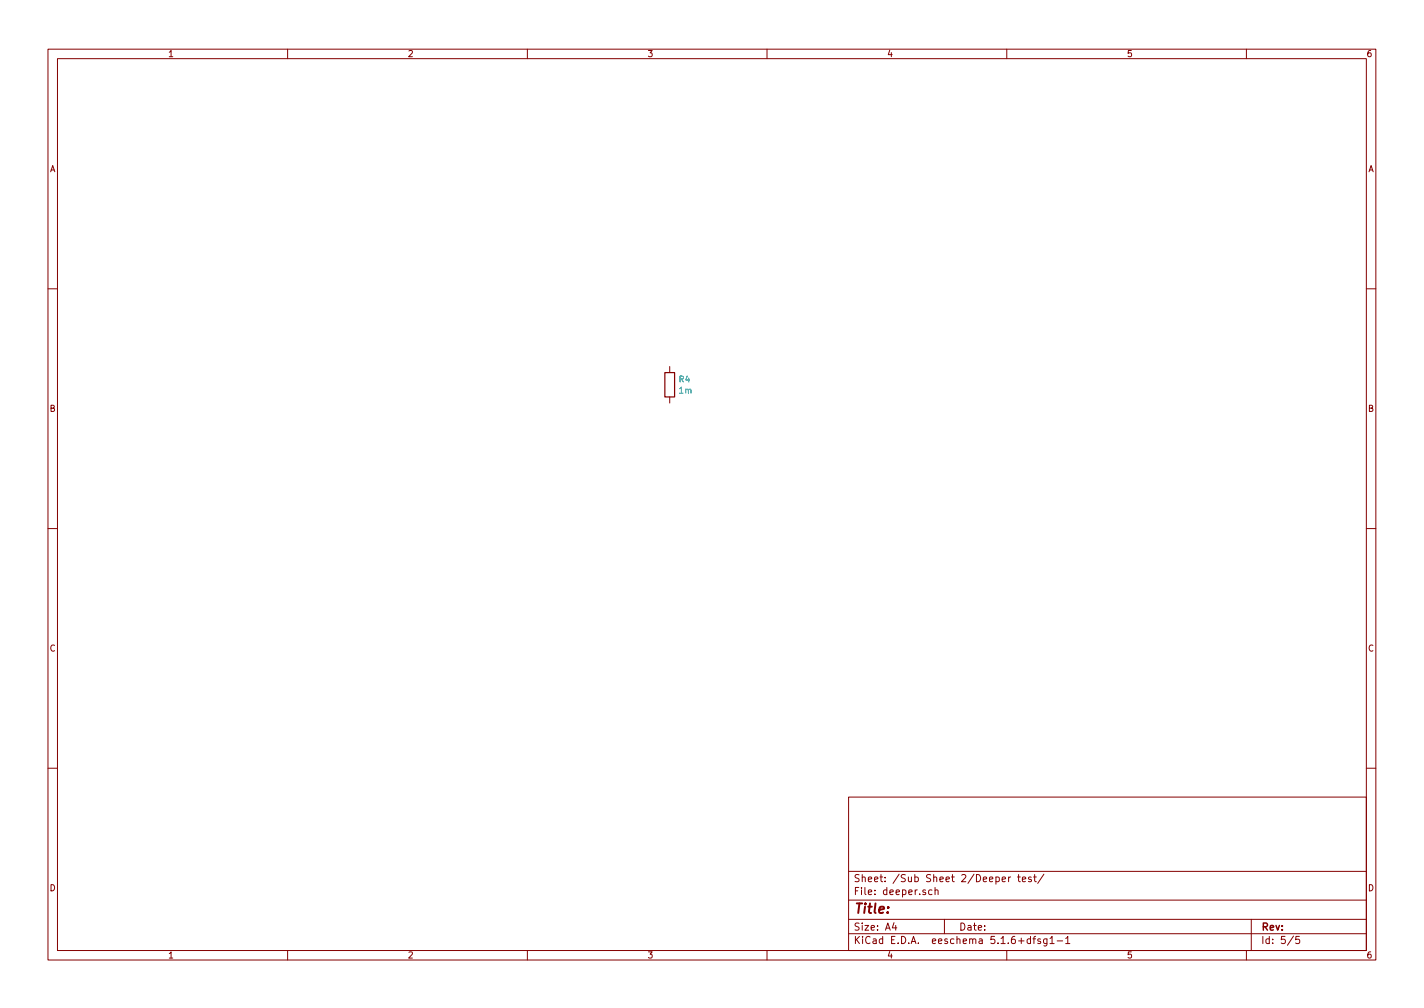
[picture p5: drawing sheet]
<svg xmlns="http://www.w3.org/2000/svg" width="297mm" height="210mm" viewBox="0 0 297 210" stroke-linecap="round" stroke-linejoin="round" font-family="sans-serif">
<g fill="none" stroke="#840000" stroke-width=".21">
<path d="M10 10.3h277v189.9h-277zM12 12.2h273v186.1h-273zM60 10.3v1.9M110 10.3v1.9M160 10.3v1.9M210 10.3v1.9M260 10.3v1.9M10 60.2h2M139.7 76.4v1.3M285 60.2h2M139.7 82.8v1.3M10 110.3h2"/>
<path d="M285 110.3h2M10 160.2h2M177 166.3h108v32h-108zM285 160.2h2M60 198.3v1.9M110 198.3v1.9M160 198.3v1.9M177 194.8h108M177 191.8h108M177 187.8h108M177 181.8h108M186.5 192.5l-.4 1h1"/>
<path d="M186.8 193v1M194.4 185.7l-.4-.1-.3 .3 .1 .6h.6M195 185.7l.3-.1 .3 .1 .1 .9M195 185.1v1.5M197 191.8v3M209 183.4l.8-.1-.1-.3-.5-.1-.2 .2 .1 .7h.6M210 198.3v1.9M210.4 182.9v1M210.8 182.9l-.4 .3M212.2 182.9h.6M212.5 182.4v1.3l.3 .2M213.3 183.4l.7-.1-.1-.3-.4-.1-.2 .2v.7h.6"/>
<path d="M215 195.9l-.5-.1-.3 .3 .1 .6 .2 .1 .5-.1M215 195.3v1.5M215.1 183l-.3-.1-.3 .2 .1 .3 .5 .1v.3h-.6M215.5 195.8h.5M215.6 182.9h.6M215.8 182.4v1.3l.4 .2M216 195.3l-.3 .2v1.3M217 195.9l-.3-.1-.2 .2v.3l.5 .1v.3h-.5M217.8 182.3l-1.3 2M218.4 195.8v1.2l-.3 .3h-.3M218.4 195.9l-.4-.1-.3 .3 .1 .6h.6M219 195.8l.5-.5v1.5"/>
<path d="M219 196.8h.9M220.5 196.3h1.2M222.3 195.8l.4-.5v1.5M222.3 196.8h.9M260 198.3v1.9M261 191.8v6.5M269.8 195.2l-1.2 2M271 195.3h-.7v.7h.7l.1 .2-.1 .5-.2 .1-.5-.1"/>
</g>
<path d="M138.7 77.7h2v5.1h-2z" fill="none" stroke="#840000" stroke-width=".25"/>
<text font-size="2.8" fill="#840000" x="178" y="190.5">Title:</text>
<g font-size="2.1" fill="#840000">
<text x="178" y="184">Sheet: /Sub Sheet 2/Deeper test/</text>
<text x="178" y="186.7">File: deeper.sch</text>
<text x="178" y="196.9">KiCad E.D.A. eeschema 5.1.6+dfsg1-1</text>
<text x="178" y="194.1">Size: A4</text>
<text x="200" y="194.1">Date:</text>
<text x="263" y="194.1">Rev:</text>
<text x="263" y="196.9">Id: 5/5</text>
</g>
<g font-size="1.8" fill="#840000">
<text x="35" y="11.9">1</text>
<text x="85" y="11.9">2</text>
<text x="135" y="11.9">3</text>
<text x="185" y="11.9">4</text>
<text x="235" y="11.9">5</text>
<text x="285" y="11.9">6</text>
<text x="10.4" y="35.9">A</text>
<text x="285.4" y="35.9">A</text>
<text x="10.4" y="85.9">B</text>
<text x="285.4" y="85.9">B</text>
<text x="10.4" y="135.9">C</text>
<text x="285.4" y="135.9">C</text>
<text x="10.4" y="185.9">D</text>
<text x="285.4" y="185.9">D</text>
<text x="35" y="199.9">1</text>
<text x="85" y="199.9">2</text>
<text x="135" y="199.9">3</text>
<text x="185" y="199.9">4</text>
<text x="235" y="199.9">5</text>
<text x="285" y="199.9">6</text>
</g>
<g font-size="1.8" fill="#008484">
<text x="141.7" y="79.8">R4</text>
<text x="141.7" y="82.1">1m</text>
</g>
</svg>
